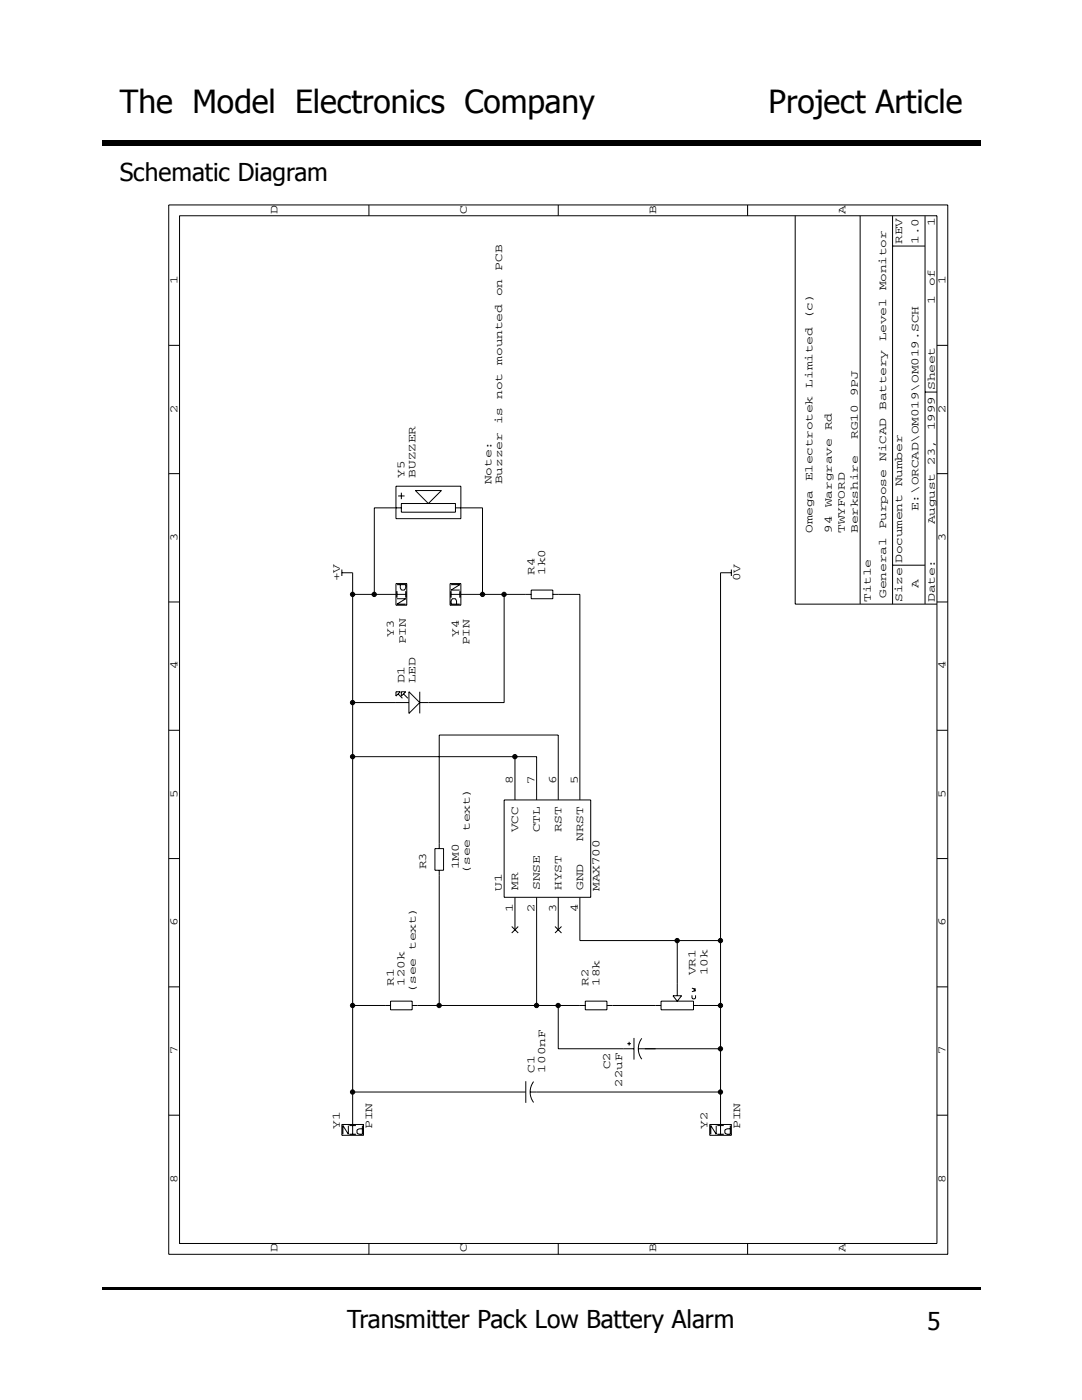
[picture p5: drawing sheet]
<svg xmlns="http://www.w3.org/2000/svg" width="216mm" height="279mm" viewBox="0 0 216 279" stroke-linecap="round" stroke-linejoin="round" font-family="sans-serif">
<path d="M20.3 28h175.4v1h-175.4z" fill="#000"/>
<path d="M179.7 259.4h13.4v9.9h-13.4z" fill="#fff"/>
<path d="M20.3 256.9h175.4v.5h-175.4z" fill="#000"/>
<path d="M22.9 30.1h56.5v9.6h-56.5z" fill="#fff"/>
<g fill="none" stroke="#000" stroke-width=".2">
<path d="M33.7 40.9h155.4v209.4h-155.4zM35.8 43.1h151.2v205.1h-151.2zM73.6 40.9v2.2M111.4 40.9v2.2M149.2 40.9v2.2M158.7 43.1v77.5h28.3M171.6 43.1v77.5M178.1 49.1h6.5M178.1 43.1v77.5M184.6 43.1v77.5M33.7 68.9h2.1M184.6 78.3h2.4"/>
<path d="M187 68.9h2.1M33.7 94.5h2.1M79 97h13v6.5h-13zM79.4 99h1.3M80.1 98.3v1.3M82.9 97.9h5.2l-2.6 2.6zM187 94.5h2.1M68.2 113.7v1.3M68.2 114.3h2.2v110.1M70.4 118.6h8.6M79 116.5h2.2v4.3h-2.2zM79.2 119.5h1.7l-1.7 1.1h1.7"/>
<path d="M79.2 116.7h1.7v.6l-.2 .5h-.6l-.2-.5v-.6M79.2 118v1.3M79.2 118.6h1.7M80.1 101.4h-5.4v17.2M80.1 100.5h10.8v1.7h-10.8zM80.9 118v1.3M89.8 116.5h2.2v4.3h-2.2zM90 116.7h1.7l-1.7 1.1h1.7M90 118.6h1.7M90 118v1.3M90.9 101.4h5.4v17.2M91.7 118v1.3"/>
<path d="M92 118.6h14M100.6 118.6v21.6h-16.8M106 117.8h4.3v1.7h-4.3zM110.3 118.6h5.4v41M145.9 114.3h-2.1v110.1M145.9 113.7v1.3M178.1 112.8h6.5M33.7 120.1h2.1M79 138.1h.9l-.9 .8zM79.4 138.5l.9 .9M80.1 138.1h.8l-.8 .8zM80.5 138.5l.9 .9"/>
<path d="M81.6 138.1l2.2 2.1-2.2 2.2zM83.8 138.1v4.3M91.1 120.6v-.7l-.2-.4h-.7l-.2 .4v.7h1.7M187 120.1h2.1M33.7 145.7h2.1M70.4 140.2h11.2M70.4 151h36.7v8.6M100.6 159.6h17.3v19.5h-17.3zM102.8 151v8.6M111.4 159.6v-12.9h-23.8v22.7M187 145.7h2.1M33.7 171.3h2.1"/>
<path d="M86.8 169.4h1.7v4.3h-1.7zM87.6 173.7v27M102.8 179.1v6.5M107.1 179.1v21.6M111.4 179.1v6.5M115.7 179.1v8.6h28.1M187 171.3h2.1M33.7 197h2.1M77.9 199.8h4.3v1.7h-4.3zM102.1 184.9l1.3 1.3M103.4 184.9l-1.3 1.3M110.7 184.9l1.3 1.3"/>
<path d="M112 184.9l-1.3 1.3M116.8 199.8h4.3v1.7h-4.3zM131.9 199.8h6.5v1.7h-6.5zM134.3 198.7h1.7l-.9 1.1zM135.1 187.7v11M138.1 197.2l.7 .2-.4 .2 .4 .1-.7 .2M138.1 198.6v.6l.1 .1h.4l.2-.1v-.6M187 197h2.1M70.4 200.7h7.5M70.4 217.9h34.5M82.2 200.7h34.6M104.9 215.8v4.3"/>
<path d="M105.8 217.9h38M106.5 215.9a3.5 3.5 0 0 0 0 4.1M111.4 200.7v8.6h15.1M121.1 200.7h10.8M125.2 208.3h.7M125.5 207.9v.8M126.5 207.1v4.4M127.4 209.3h16.4M128.1 207.2a3.5 3.5 0 0 0 0 4.2M138.4 200.7h5.4M33.7 222.6h2.1M68.2 224.4h4.3v2.2h-4.3z"/>
<path d="M69.5 224.6v1.8l-1.1-1.8v1.8M69.7 226.4h1.3M69.7 224.6h1.3M70.4 224.6v1.8M72.3 224.6v1.8h-.6l-.5-.3v-.6l.5-.2h.6M141.6 224.4h4.3v2.2h-4.3zM142.9 224.6v1.8l-1.1-1.8v1.8M143.1 226.4h1.3M143.1 224.6h1.3M143.8 224.6v1.8M145.7 224.6v1.8h-.6l-.5-.3v-.6l.5-.2h.6M187 222.6h2.1"/>
<path d="M73.6 248.2v2.1M111.4 248.2v2.1M149.2 248.2v2.1"/>
<circle cx="70.4" cy="118.6" r=".22"/>
<circle cx="70.4" cy="118.6" r=".43"/>
<circle cx="74.7" cy="118.6" r=".22"/>
<circle cx="74.7" cy="118.6" r=".43"/>
<circle cx="96.3" cy="118.6" r=".22"/>
<circle cx="96.3" cy="118.6" r=".43"/>
<circle cx="100.6" cy="118.6" r=".22"/>
<circle cx="100.6" cy="118.6" r=".43"/>
<circle cx="70.4" cy="151" r=".22"/>
<circle cx="70.4" cy="140.2" r=".22"/>
<circle cx="70.4" cy="140.2" r=".43"/>
<circle cx="70.4" cy="151" r=".43"/>
<circle cx="102.7" cy="151" r=".43"/>
<circle cx="102.7" cy="151" r=".22"/>
<circle cx="135.1" cy="187.7" r=".43"/>
<circle cx="135.1" cy="187.7" r=".22"/>
<circle cx="143.8" cy="187.7" r=".43"/>
<circle cx="143.8" cy="187.7" r=".22"/>
<circle cx="70.4" cy="200.7" r=".22"/>
<circle cx="70.4" cy="217.9" r=".22"/>
<circle cx="70.4" cy="217.9" r=".43"/>
<circle cx="70.4" cy="200.7" r=".43"/>
<circle cx="87.6" cy="200.7" r=".43"/>
<circle cx="87.6" cy="200.7" r=".22"/>
<circle cx="107.1" cy="200.7" r=".22"/>
<circle cx="107.1" cy="200.7" r=".43"/>
<circle cx="111.4" cy="200.7" r=".43"/>
<circle cx="111.4" cy="200.7" r=".22"/>
<circle cx="143.8" cy="217.9" r=".43"/>
<circle cx="143.8" cy="200.7" r=".43"/>
<circle cx="143.8" cy="209.3" r=".43"/>
<circle cx="143.8" cy="200.7" r=".22"/>
<circle cx="143.8" cy="209.3" r=".22"/>
<circle cx="143.8" cy="217.9" r=".22"/>
</g>
<g font-size="6.3">
<text x="23.9" y="22.6">The Model Electronics Company</text>
<text x="153.3" y="22.6">Project Article</text>
</g>
<g font-size="4.9">
<text x="23.9" y="36.1">Schematic Diagram</text>
<text x="69.3" y="265.1">Transmitter Pack Low Battery Alarm</text>
<text x="185" y="265.3">5</text>
</g>
<g font-size="2.2">
<text x="55.4" y="42.6" transform="rotate(-90 55.4 42.6)">D</text>
<text x="93.1" y="42.6" transform="rotate(-90 93.1 42.6)">C</text>
<text x="130.9" y="42.6" transform="rotate(-90 130.9 42.6)">B</text>
<text x="168.7" y="42.6" transform="rotate(-90 168.7 42.6)">A</text>
<text x="186.5" y="45.1" transform="rotate(-90 186.5 45.1)">1</text>
<text x="100.2" y="54" transform="rotate(-90 100.2 54)">PCB</text>
<text x="180" y="48.7" transform="rotate(-90 180 48.7)">REV</text>
<text x="183.3" y="48.7" transform="rotate(-90 183.3 48.7)">1.0</text>
<text x="35.4" y="56.8" transform="rotate(-90 35.4 56.8)">1</text>
<text x="100.2" y="59.1" transform="rotate(-90 100.2 59.1)">on</text>
<text x="176.8" y="57.9" transform="rotate(-90 176.8 57.9)">Monitor</text>
<text x="186.5" y="57.1" transform="rotate(-90 186.5 57.1)">of</text>
<text x="188.7" y="56.8" transform="rotate(-90 188.7 56.8)">1</text>
<text x="162.1" y="63.7" transform="rotate(-90 162.1 63.7)">(c)</text>
<text x="186.5" y="60.6" transform="rotate(-90 186.5 60.6)">1</text>
<text x="176.8" y="68.1" transform="rotate(-90 176.8 68.1)">Level</text>
<text x="100.2" y="72.7" transform="rotate(-90 100.2 72.7)">mounted</text>
<text x="162.1" y="77.3" transform="rotate(-90 162.1 77.3)">Limited</text>
<text x="186.5" y="77.8" transform="rotate(-90 186.5 77.8)">Sheet</text>
<text x="35.4" y="82.4" transform="rotate(-90 35.4 82.4)">2</text>
<text x="100.2" y="79.6" transform="rotate(-90 100.2 79.6)">not</text>
<text x="171.2" y="79.1" transform="rotate(-90 171.2 79.1)">9PJ</text>
<text x="176.8" y="81.8" transform="rotate(-90 176.8 81.8)">Battery</text>
<text x="188.7" y="82.4" transform="rotate(-90 188.7 82.4)">2</text>
<text x="100.2" y="84.7" transform="rotate(-90 100.2 84.7)">is</text>
<text x="166" y="85.9" transform="rotate(-90 166 85.9)">Rd</text>
<text x="171.2" y="87.6" transform="rotate(-90 171.2 87.6)">RG10</text>
<text x="186.5" y="85.9" transform="rotate(-90 186.5 85.9)">1999</text>
<text x="80.7" y="95.3" transform="rotate(-90 80.7 95.3)">Y5</text>
<text x="82.9" y="95.3" transform="rotate(-90 82.9 95.3)">BUZZER</text>
<text x="176.8" y="92" transform="rotate(-90 176.8 92)">NiCAD</text>
<text x="186.5" y="92.7" transform="rotate(-90 186.5 92.7)">23,</text>
<text x="98.1" y="96.6" transform="rotate(-90 98.1 96.6)">Note:</text>
<text x="100.2" y="96.6" transform="rotate(-90 100.2 96.6)">Buzzer</text>
<text x="162.1" y="96.1" transform="rotate(-90 162.1 96.1)">Electrotek</text>
<text x="166" y="101.2" transform="rotate(-90 166 101.2)">Wargrave</text>
<text x="180" y="97" transform="rotate(-90 180 97)">Number</text>
<text x="35.4" y="108" transform="rotate(-90 35.4 108)">3</text>
<text x="162.1" y="106.3" transform="rotate(-90 162.1 106.3)">Omega</text>
<text x="166" y="106.3" transform="rotate(-90 166 106.3)">94</text>
<text x="168.6" y="106.3" transform="rotate(-90 168.6 106.3)">TWYFORD</text>
<text x="171.2" y="106.3" transform="rotate(-90 171.2 106.3)">Berkshire</text>
<text x="176.8" y="105.6" transform="rotate(-90 176.8 105.6)">Purpose</text>
<text x="183.3" y="102" transform="rotate(-90 183.3 102)">E:\ORCAD\OM019\OM019.SCH</text>
<text x="186.5" y="104.7" transform="rotate(-90 186.5 104.7)">August</text>
<text x="188.7" y="108" transform="rotate(-90 188.7 108)">3</text>
<text x="180" y="112.4" transform="rotate(-90 180 112.4)">Document</text>
<text x="67.8" y="116" transform="rotate(-90 67.8 116)">+V</text>
<text x="106.6" y="114.7" transform="rotate(-90 106.6 114.7)">R4</text>
<text x="108.8" y="114.7" transform="rotate(-90 108.8 114.7)">1k0</text>
<text x="147.7" y="116" transform="rotate(-90 147.7 116)">0V</text>
<text x="176.8" y="119.3" transform="rotate(-90 176.8 119.3)">General</text>
<text x="183.3" y="117.3" transform="rotate(-90 183.3 117.3)">A</text>
<text x="173.8" y="120.1" transform="rotate(-90 173.8 120.1)">Title</text>
<text x="180" y="120.1" transform="rotate(-90 180 120.1)">Size</text>
<text x="186.5" y="120.1" transform="rotate(-90 186.5 120.1)">Date:</text>
<text x="78.6" y="127" transform="rotate(-90 78.6 127)">Y3</text>
<text x="80.9" y="128.6" transform="rotate(-90 80.9 128.6)">PIN</text>
<text x="91.5" y="127" transform="rotate(-90 91.5 127)">Y4</text>
<text x="93.7" y="128.8" transform="rotate(-90 93.7 128.8)">PIN</text>
<text x="35.4" y="133.6" transform="rotate(-90 35.4 133.6)">4</text>
<text x="80.7" y="136.3" transform="rotate(-90 80.7 136.3)">D1</text>
<text x="82.9" y="136.3" transform="rotate(-90 82.9 136.3)">LED</text>
<text x="188.7" y="133.6" transform="rotate(-90 188.7 133.6)">4</text>
<text x="35.4" y="159.2" transform="rotate(-90 35.4 159.2)">5</text>
<text x="102.3" y="156.4" transform="rotate(-90 102.3 156.4)">8</text>
<text x="106.6" y="156.4" transform="rotate(-90 106.6 156.4)">7</text>
<text x="111" y="156.4" transform="rotate(-90 111 156.4)">6</text>
<text x="115.3" y="156.4" transform="rotate(-90 115.3 156.4)">5</text>
<text x="188.7" y="159.2" transform="rotate(-90 188.7 159.2)">5</text>
<text x="93.8" y="165.8" transform="rotate(-90 93.8 165.8)">text)</text>
<text x="103.4" y="166.1" transform="rotate(-90 103.4 166.1)">VCC</text>
<text x="107.7" y="166.1" transform="rotate(-90 107.7 166.1)">CTL</text>
<text x="112" y="166.1" transform="rotate(-90 112 166.1)">RST</text>
<text x="116.4" y="167.8" transform="rotate(-90 116.4 167.8)">NRST</text>
<text x="85.1" y="173.5" transform="rotate(-90 85.1 173.5)">R3</text>
<text x="91.5" y="173.5" transform="rotate(-90 91.5 173.5)">1M0</text>
<text x="93.8" y="174.3" transform="rotate(-90 93.8 174.3)">(see</text>
<text x="100.2" y="177.8" transform="rotate(-90 100.2 177.8)">U1</text>
<text x="103.4" y="177.6" transform="rotate(-90 103.4 177.6)">MR</text>
<text x="107.7" y="177.6" transform="rotate(-90 107.7 177.6)">SNSE</text>
<text x="112" y="177.6" transform="rotate(-90 112 177.6)">HYST</text>
<text x="116.4" y="177.6" transform="rotate(-90 116.4 177.6)">GND</text>
<text x="119.6" y="177.8" transform="rotate(-90 119.6 177.8)">MAX700</text>
<text x="35.4" y="184.8" transform="rotate(-90 35.4 184.8)">6</text>
<text x="102.3" y="181.9" transform="rotate(-90 102.3 181.9)">1</text>
<text x="106.6" y="181.9" transform="rotate(-90 106.6 181.9)">2</text>
<text x="111" y="181.9" transform="rotate(-90 111 181.9)">3</text>
<text x="115.3" y="181.9" transform="rotate(-90 115.3 181.9)">4</text>
<text x="188.7" y="184.8" transform="rotate(-90 188.7 184.8)">6</text>
<text x="83" y="189.6" transform="rotate(-90 83 189.6)">text)</text>
<text x="78.6" y="196.8" transform="rotate(-90 78.6 196.8)">R1</text>
<text x="80.7" y="196.8" transform="rotate(-90 80.7 196.8)">120k</text>
<text x="117.4" y="196.8" transform="rotate(-90 117.4 196.8)">R2</text>
<text x="119.6" y="196.8" transform="rotate(-90 119.6 196.8)">18k</text>
<text x="138.8" y="194.6" transform="rotate(-90 138.8 194.6)">VR1</text>
<text x="141.2" y="194.6" transform="rotate(-90 141.2 194.6)">10k</text>
<text x="83" y="198.1" transform="rotate(-90 83 198.1)">(see</text>
<text x="35.4" y="210.4" transform="rotate(-90 35.4 210.4)">7</text>
<text x="106.6" y="214.1" transform="rotate(-90 106.6 214.1)">C1</text>
<text x="108.8" y="214.1" transform="rotate(-90 108.8 214.1)">100nF</text>
<text x="121.8" y="213.4" transform="rotate(-90 121.8 213.4)">C2</text>
<text x="188.7" y="210.4" transform="rotate(-90 188.7 210.4)">7</text>
<text x="124.1" y="216.9" transform="rotate(-90 124.1 216.9)">22uF</text>
<text x="67.8" y="225.3" transform="rotate(-90 67.8 225.3)">Y1</text>
<text x="74.3" y="225.3" transform="rotate(-90 74.3 225.3)">PIN</text>
<text x="141.2" y="225.3" transform="rotate(-90 141.2 225.3)">Y2</text>
<text x="147.7" y="225.3" transform="rotate(-90 147.7 225.3)">PIN</text>
<text x="35.4" y="236" transform="rotate(-90 35.4 236)">8</text>
<text x="188.7" y="236" transform="rotate(-90 188.7 236)">8</text>
<text x="55.4" y="249.9" transform="rotate(-90 55.4 249.9)">D</text>
<text x="93.1" y="249.9" transform="rotate(-90 93.1 249.9)">C</text>
<text x="130.9" y="249.9" transform="rotate(-90 130.9 249.9)">B</text>
<text x="168.7" y="249.9" transform="rotate(-90 168.7 249.9)">A</text>
</g>
</svg>
